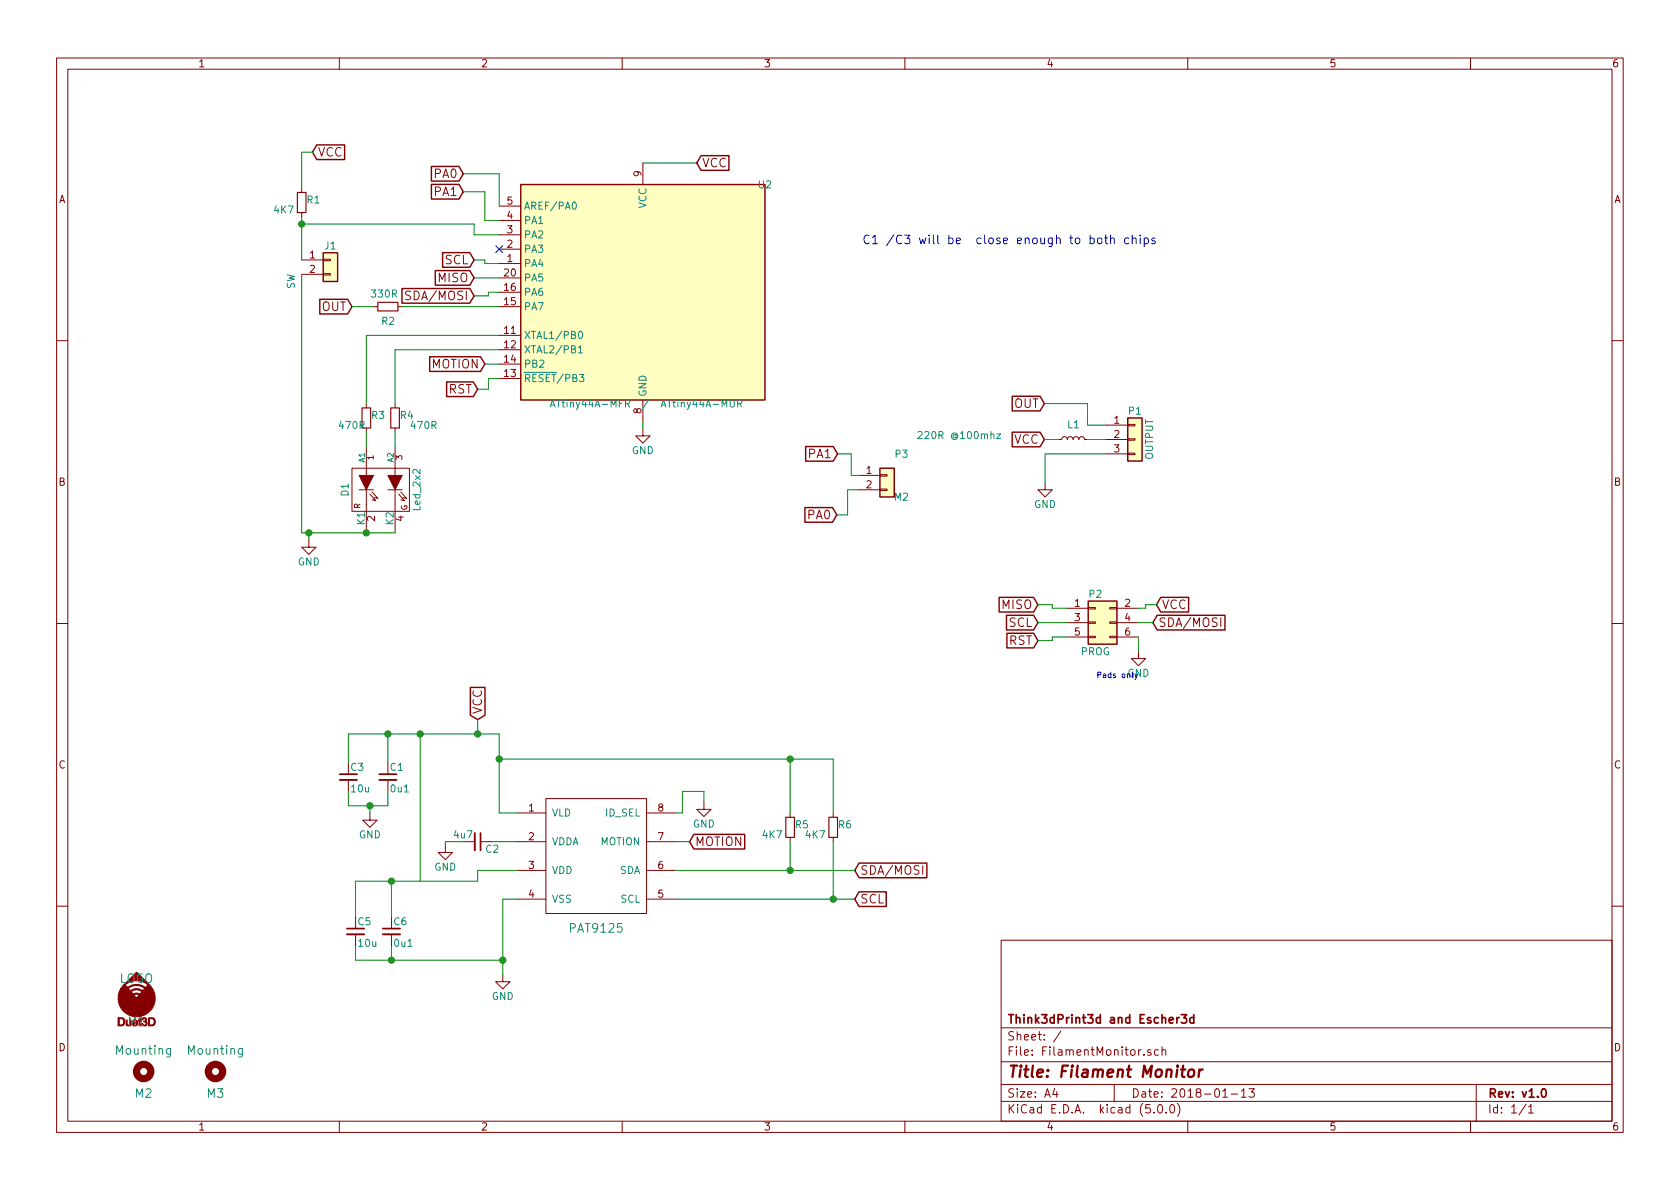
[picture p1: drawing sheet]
EESchema Schematic File Version 4
LIBS:FilamentMonitor-cache
EELAYER 26 0
EELAYER END
$Descr A4 11693 8268
encoding utf-8
Sheet 1 1
Title "Filament Monitor"
Date "2018-01-13"
Rev "v1.0"
Comp "Think3dPrint3d and Escher3d"
Comment1 ""
Comment2 ""
Comment3 ""
Comment4 ""
$EndDescr
$Comp
L smart:Led_2x2 D1
U 1 1
P 2650 3400
F 0 "D1" H 2650 3650 50  0000 C CNN
F 1 "Led_2x2" H 2650 3150 50  0000 C CNN
F 2 "complib:2x2_SMD_LED" H 2650 3400 50  0001 C CNN
F 3 " KPTB-1615ESGC " H 2650 3400 50  0001 C CNN
	1    2650 3400
	0    -1   -1   0   
$EndComp
$Comp
L Device:R_Small R3
U 1 1
P 2550 2900
F 0 "R3" H 2580 2920 50  0000 L CNN
F 1 "470R" H 2350 2850 50  0000 L CNN
F 2 "complib:R_0603" H 2550 2900 50  0001 C CNN
F 3 "" H 2550 2900 50  0000 C CNN
	1    2550 2900
	1    0    0    -1  
$EndComp
$Comp
L Device:R_Small R4
U 1 1
P 2750 2900
F 0 "R4" H 2780 2920 50  0000 L CNN
F 1 "470R" H 2850 2850 50  0000 L CNN
F 2 "complib:R_0603" H 2750 2900 50  0001 C CNN
F 3 "" H 2750 2900 50  0000 C CNN
	1    2750 2900
	1    0    0    -1  
$EndComp
$Comp
L Device:R_Small R2
U 1 1
P 2700 2125
F 0 "R2" V 2800 2075 50  0000 L CNN
F 1 "330R" V 2610 2000 50  0000 L CNN
F 2 "complib:R_0603" H 2700 2125 50  0001 C CNN
F 3 "" H 2700 2125 50  0000 C CNN
	1    2700 2125
	0    1    1    0   
$EndComp
Text GLabel 2450 2125 0    60   Input ~ 0
OUT
Text GLabel 4850 1125 2    60   Input ~ 0
VCC
$Comp
L power:GND #PWR06
U 1 1
P 4475 2975
F 0 "#PWR06" H 4475 2725 50  0001 C CNN
F 1 "GND" H 4475 2825 50  0000 C CNN
F 2 "" H 4475 2975 50  0000 C CNN
F 3 "" H 4475 2975 50  0000 C CNN
	1    4475 2975
	1    0    0    -1  
$EndComp
Text GLabel 3300 1925 0    60   Input ~ 0
MISO
$Comp
L Device:C_Small C1
U 1 1
P 2700 5400
F 0 "C1" H 2710 5470 50  0000 L CNN
F 1 "0u1" H 2710 5320 50  0000 L CNN
F 2 "complib:C_0603" H 2700 5400 50  0001 C CNN
F 3 "" H 2700 5400 50  0000 C CNN
	1    2700 5400
	1    0    0    -1  
$EndComp
$Comp
L Device:C_Small C2
U 1 1
P 3325 5850
F 0 "C2" V 3375 5900 50  0000 L CNN
F 1 "4u7" V 3275 5675 50  0000 L CNN
F 2 "complib:C_0805" H 3325 5850 50  0001 C CNN
F 3 "" H 3325 5850 50  0000 C CNN
	1    3325 5850
	0    1    1    0   
$EndComp
$Comp
L power:GND #PWR03
U 1 1
P 3100 5875
F 0 "#PWR03" H 3100 5625 50  0001 C CNN
F 1 "GND" H 3100 5725 50  0000 C CNN
F 2 "" H 3100 5875 50  0000 C CNN
F 3 "" H 3100 5875 50  0000 C CNN
	1    3100 5875
	1    0    0    -1  
$EndComp
Text GLabel 3325 5000 1    60   Input ~ 0
VCC
$Comp
L Device:R_Small R5
U 1 1
P 5500 5750
F 0 "R5" H 5530 5770 50  0000 L CNN
F 1 "4K7" H 5300 5700 50  0000 L CNN
F 2 "complib:R_0603" H 5500 5750 50  0001 C CNN
F 3 "" H 5500 5750 50  0000 C CNN
	1    5500 5750
	1    0    0    -1  
$EndComp
$Comp
L Device:R_Small R6
U 1 1
P 5800 5750
F 0 "R6" H 5830 5770 50  0000 L CNN
F 1 "4K7" H 5600 5700 50  0000 L CNN
F 2 "complib:R_0603" H 5800 5750 50  0001 C CNN
F 3 "" H 5800 5750 50  0000 C CNN
	1    5800 5750
	1    0    0    -1  
$EndComp
Text GLabel 5950 6250 2    60   Input ~ 0
SCL
Text GLabel 5950 6050 2    60   Input ~ 0
SDA/MOSI
Text GLabel 3300 1800 0    60   Input ~ 0
SCL
Text GLabel 3300 2050 0    60   Input ~ 0
SDA/MOSI
$Comp
L Device:R_Small R1
U 1 1
P 2100 1400
F 0 "R1" H 2130 1420 50  0000 L CNN
F 1 "4K7" H 1900 1350 50  0000 L CNN
F 2 "complib:R_0603" H 2100 1400 50  0001 C CNN
F 3 "" H 2100 1400 50  0000 C CNN
	1    2100 1400
	1    0    0    -1  
$EndComp
$Comp
L Device:L_Small L1
U 1 1
P 7470 3050
F 0 "L1" V 7570 3000 50  0000 L CNN
F 1 "220R @100mhz" V 7495 3545 50  0000 L CNN
F 2 "complib:R_0603" H 7470 3050 50  0001 C CNN
F 3 "BLM18KG221SN1D" H 7470 3050 50  0001 C CNN
	1    7470 3050
	0    -1   -1   0   
$EndComp
Text GLabel 7270 3050 0    60   Input ~ 0
VCC
Text GLabel 3325 2700 0    60   Input ~ 0
RST
Text GLabel 7270 2800 0    60   Input ~ 0
OUT
$Comp
L Connector_Generic:Conn_02x03_Odd_Even P2
U 1 1
P 7625 4325
F 0 "P2" H 7625 4525 50  0000 C CNN
F 1 "PROG" H 7625 4125 50  0000 C CNN
F 2 "complib:Test_Point_2x3" H 7625 3125 50  0001 C CNN
F 3 "" H 7625 3125 50  0000 C CNN
	1    7625 4325
	1    0    0    -1  
$EndComp
Text GLabel 7225 4200 0    60   Input ~ 0
MISO
Text GLabel 7225 4325 0    60   Input ~ 0
SCL
Text GLabel 7225 4450 0    60   Input ~ 0
RST
Text GLabel 8050 4200 2    60   Input ~ 0
VCC
Text GLabel 8025 4325 2    60   Input ~ 0
SDA/MOSI
$Comp
L power:GND #PWR08
U 1 1
P 7925 4525
F 0 "#PWR08" H 7925 4275 50  0001 C CNN
F 1 "GND" H 7925 4375 50  0000 C CNN
F 2 "" H 7925 4525 50  0000 C CNN
F 3 "" H 7925 4525 50  0000 C CNN
	1    7925 4525
	1    0    0    -1  
$EndComp
$Comp
L Mechanical:Mounting_Hole M2
U 1 1
P 1000 7450
F 0 "M2" H 1000 7300 60  0000 C CNN
F 1 "Mounting" H 1000 7600 60  0000 C CNN
F 2 "complib:MountingHole_2.9mm" H 1000 7450 60  0001 C CNN
F 3 "" H 1000 7450 60  0000 C CNN
	1    1000 7450
	1    0    0    -1  
$EndComp
$Comp
L Mechanical:Mounting_Hole M3
U 1 1
P 1500 7450
F 0 "M3" H 1500 7300 60  0000 C CNN
F 1 "Mounting" H 1500 7600 60  0000 C CNN
F 2 "complib:MountingHole_2.9mm" H 1500 7450 60  0001 C CNN
F 3 "" H 1500 7450 60  0000 C CNN
	1    1500 7450
	1    0    0    -1  
$EndComp
$Comp
L Duet3d_Logo:Duet3D_Logo M1
U 1 1
P 950 6950
F 0 "M1" H 950 6800 60  0000 C CNN
F 1 "LOGO" H 950 7100 60  0000 C CNN
F 2 "complib:LOGO_Duet3dCompatible" H 950 6950 60  0001 C CNN
F 3 "" H 950 6950 60  0000 C CNN
	1    950  6950
	1    0    0    -1  
$EndComp
Text Notes 7630 4720 0    39   ~ 0
Pads only
Text Notes 6000 1700 0    60   ~ 0
C1 /C3 will be  close enough to both chips
Text GLabel 2175 1050 2    60   Input ~ 0
VCC
$Comp
L power:GND #PWR01
U 1 1
P 2150 3750
F 0 "#PWR01" H 2150 3500 50  0001 C CNN
F 1 "GND" H 2150 3600 50  0000 C CNN
F 2 "" H 2150 3750 50  0000 C CNN
F 3 "" H 2150 3750 50  0000 C CNN
	1    2150 3750
	1    0    0    -1  
$EndComp
$Comp
L smart:PAT9125 U1
U 1 1
P 4150 5950
F 0 "U1" H 4150 6400 60  0001 C CNN
F 1 "PAT9125" H 4150 5450 60  0000 C CNN
F 2 "complib:PAC7640" H 4150 5950 60  0001 C CNN
F 3 "" H 4150 5950 60  0000 C CNN
	1    4150 5950
	1    0    0    -1  
$EndComp
$Comp
L power:GND #PWR05
U 1 1
P 4900 5575
F 0 "#PWR05" H 4900 5325 50  0001 C CNN
F 1 "GND" H 4900 5425 50  0000 C CNN
F 2 "" H 4900 5575 50  0000 C CNN
F 3 "" H 4900 5575 50  0000 C CNN
	1    4900 5575
	1    0    0    -1  
$EndComp
$Comp
L power:GND #PWR04
U 1 1
P 3500 6775
F 0 "#PWR04" H 3500 6525 50  0001 C CNN
F 1 "GND" H 3500 6625 50  0000 C CNN
F 2 "" H 3500 6775 50  0000 C CNN
F 3 "" H 3500 6775 50  0000 C CNN
	1    3500 6775
	1    0    0    -1  
$EndComp
$Comp
L Device:C_Small C3
U 1 1
P 2425 5400
F 0 "C3" H 2435 5470 50  0000 L CNN
F 1 "10u" H 2435 5320 50  0000 L CNN
F 2 "complib:C_0805" H 2425 5400 50  0001 C CNN
F 3 "" H 2425 5400 50  0000 C CNN
	1    2425 5400
	1    0    0    -1  
$EndComp
$Comp
L Device:C_Small C6
U 1 1
P 2725 6475
F 0 "C6" H 2735 6545 50  0000 L CNN
F 1 "0u1" H 2735 6395 50  0000 L CNN
F 2 "complib:C_0603" H 2725 6475 50  0001 C CNN
F 3 "" H 2725 6475 50  0000 C CNN
	1    2725 6475
	1    0    0    -1  
$EndComp
$Comp
L Device:C_Small C5
U 1 1
P 2475 6475
F 0 "C5" H 2485 6545 50  0000 L CNN
F 1 "10u" H 2485 6395 50  0000 L CNN
F 2 "complib:C_0805" H 2475 6475 50  0001 C CNN
F 3 "" H 2475 6475 50  0000 C CNN
	1    2475 6475
	1    0    0    -1  
$EndComp
$Comp
L power:GND #PWR02
U 1 1
P 2575 5650
F 0 "#PWR02" H 2575 5400 50  0001 C CNN
F 1 "GND" H 2575 5500 50  0000 C CNN
F 2 "" H 2575 5650 50  0000 C CNN
F 3 "" H 2575 5650 50  0000 C CNN
	1    2575 5650
	1    0    0    -1  
$EndComp
Text GLabel 4800 5850 2    60   Input ~ 0
MOTION
Text GLabel 3375 2525 0    60   Input ~ 0
MOTION
$Comp
L Connector_Generic:Conn_01x02 J1
U 1 1
P 2300 1800
F 0 "J1" H 2300 1900 50  0000 C CNN
F 1 "SW" V 2025 1650 50  0000 C CNN
F 2 "complib:PIN_ARRAY_2X1" H 2300 1800 50  0001 C CNN
F 3 "" H 2300 1800 50  0001 C CNN
	1    2300 1800
	1    0    0    -1  
$EndComp
NoConn ~ 3475 1725
Text GLabel 5825 3575 0    60   Input ~ 0
PA0
Text GLabel 5830 3150 0    60   Input ~ 0
PA1
Text GLabel 3225 1200 0    60   Input ~ 0
PA0
Text GLabel 3225 1325 0    60   Input ~ 0
PA1
$Comp
L power:GND #PWR07
U 1 1
P 7275 3350
F 0 "#PWR07" H 7275 3100 50  0001 C CNN
F 1 "GND" H 7275 3200 50  0000 C CNN
F 2 "" H 7275 3350 50  0001 C CNN
F 3 "" H 7275 3350 50  0001 C CNN
	1    7275 3350
	1    0    0    -1  
$EndComp
$Comp
L Connector_Generic:Conn_01x03 P1
U 1 1
P 7900 3050
F 0 "P1" H 7900 3250 50  0000 C CNN
F 1 "OUTPUT" V 8000 3050 50  0000 C CNN
F 2 "complib:PIN_ARRAY_3X1" V 7900 3050 50  0001 C CNN
F 3 "" H 7900 3050 50  0000 C CNN
	1    7900 3050
	1    0    0    -1  
$EndComp
Wire Wire Line
	2550 3100 2550 3000
Wire Wire Line
	2750 3100 2750 3000
Wire Wire Line
	2550 2325 2550 2800
Wire Wire Line
	4475 1125 4850 1125
Wire Wire Line
	2150 3700 2150 3750
Connection ~ 2550 3700
Wire Wire Line
	2600 2125 2450 2125
Wire Wire Line
	5500 5275 5500 5650
Wire Wire Line
	5800 5275 5800 5650
Connection ~ 5500 5275
Wire Wire Line
	4700 6050 5500 6050
Wire Wire Line
	5500 5850 5500 6050
Connection ~ 5500 6050
Wire Wire Line
	4700 6250 5800 6250
Wire Wire Line
	5800 5850 5800 6250
Connection ~ 5800 6250
Connection ~ 2150 3700
Wire Wire Line
	7270 3050 7370 3050
Wire Wire Line
	7570 2950 7570 2800
Wire Wire Line
	7570 2800 7270 2800
Wire Wire Line
	4800 5850 4700 5850
Wire Wire Line
	4700 5650 4750 5650
Wire Wire Line
	4750 5650 4750 5500
Wire Wire Line
	4750 5500 4900 5500
Wire Wire Line
	4900 5500 4900 5575
Wire Wire Line
	3600 5850 3425 5850
Wire Wire Line
	3225 5850 3100 5850
Wire Wire Line
	3100 5850 3100 5875
Wire Wire Line
	3600 6250 3500 6250
Wire Wire Line
	3500 6250 3500 6675
Wire Wire Line
	3475 5650 3600 5650
Wire Wire Line
	3475 5100 3475 5275
Wire Wire Line
	2425 5100 2700 5100
Wire Wire Line
	2700 5100 2700 5300
Wire Wire Line
	2425 5100 2425 5300
Connection ~ 2700 5100
Wire Wire Line
	3325 5000 3325 5100
Connection ~ 3325 5100
Wire Wire Line
	2425 5500 2425 5600
Wire Wire Line
	2425 5600 2575 5600
Wire Wire Line
	2575 5600 2575 5650
Wire Wire Line
	2700 5600 2700 5500
Connection ~ 2575 5600
Wire Wire Line
	3600 6050 3325 6050
Wire Wire Line
	3325 6050 3325 6125
Wire Wire Line
	2725 6125 2725 6375
Wire Wire Line
	2475 6125 2475 6375
Connection ~ 2725 6125
Wire Wire Line
	2475 6575 2475 6675
Wire Wire Line
	2475 6675 2725 6675
Connection ~ 3500 6675
Wire Wire Line
	2725 6575 2725 6675
Connection ~ 2725 6675
Wire Wire Line
	3475 5275 5500 5275
Connection ~ 3475 5275
Wire Wire Line
	2925 6125 2925 5100
Connection ~ 2925 5100
Wire Wire Line
	3300 2050 3400 2050
Wire Wire Line
	3400 2050 3400 2025
Wire Wire Line
	3400 2025 3475 2025
Wire Wire Line
	3300 1925 3475 1925
Wire Wire Line
	3300 1800 3375 1800
Wire Wire Line
	3375 1800 3375 1825
Wire Wire Line
	3375 1825 3475 1825
Wire Wire Line
	3375 2525 3475 2525
Wire Wire Line
	3475 1625 3300 1625
Wire Wire Line
	3300 1625 3300 1550
Wire Wire Line
	3475 2125 2800 2125
Wire Wire Line
	3300 1550 2100 1550
Wire Wire Line
	2100 1500 2100 1550
Wire Wire Line
	2100 1300 2100 1050
Wire Wire Line
	2100 1050 2175 1050
Connection ~ 2100 1550
Wire Wire Line
	2100 1900 2100 3700
Wire Wire Line
	2100 3700 2150 3700
Wire Wire Line
	2750 2800 2750 2425
Wire Wire Line
	2750 2425 3475 2425
Wire Wire Line
	2550 2325 3475 2325
Wire Wire Line
	3325 2700 3400 2700
Wire Wire Line
	3400 2700 3400 2625
Wire Wire Line
	3400 2625 3475 2625
Wire Wire Line
	3475 1525 3375 1525
Wire Wire Line
	3375 1525 3375 1325
Wire Wire Line
	3375 1325 3225 1325
Wire Wire Line
	3475 1425 3475 1200
Wire Wire Line
	3475 1200 3225 1200
Wire Wire Line
	7700 3150 7275 3150
Wire Wire Line
	7275 3150 7275 3350
Wire Wire Line
	7700 2950 7570 2950
Wire Wire Line
	7700 3050 7570 3050
$Comp
L Connector_Generic:Conn_01x02 P3
U 1 1
P 6175 3300
F 0 "P3" H 6275 3450 50  0000 C CNN
F 1 "M2" H 6275 3151 50  0000 C CNN
F 2 "complib:SJ" V 6249 3300 50  0001 C CNN
F 3 "" H 6175 3300 50  0001 C CNN
	1    6175 3300
	1    0    0    -1  
$EndComp
$Comp
L MCU_Microchip_ATtiny:ATtiny44A-MMH-PAD U2
U 1 1
P 4475 2025
F 0 "U2" H 3625 2775 50  0000 C CNN
F 1 "ATtiny44A-MFR  /  ATtiny44A-MUR" H 4450 1250 50  0000 C CNN
F 2 "Housings_DFN_QFN:QFN-20-1EP_4x4mm_Pitch0.5mm" H 4475 1825 50  0001 C CIN
F 3 "" H 4475 2025 50  0001 C CNN
	1    4475 2025
	-1   0    0    -1  
$EndComp
Wire Wire Line
	2550 3700 2750 3700
Wire Wire Line
	5500 5275 5800 5275
Wire Wire Line
	5500 6050 5950 6050
Wire Wire Line
	5800 6250 5950 6250
Wire Wire Line
	2150 3700 2550 3700
Wire Wire Line
	2700 5100 2925 5100
Wire Wire Line
	3325 5100 3475 5100
Wire Wire Line
	2575 5600 2700 5600
Wire Wire Line
	2725 6125 2475 6125
Wire Wire Line
	3500 6675 3500 6775
Wire Wire Line
	2725 6675 3500 6675
Wire Wire Line
	3475 5275 3475 5650
Wire Wire Line
	2925 5100 3325 5100
Wire Wire Line
	2100 1550 2100 1800
Wire Wire Line
	2725 6125 2925 6125
Wire Wire Line
	4475 2925 4475 2975
Wire Wire Line
	5975 3300 5925 3300
Wire Wire Line
	5925 3300 5925 3150
Wire Wire Line
	5830 3150 5925 3150
Wire Wire Line
	5900 3400 5975 3400
Wire Wire Line
	5825 3575 5900 3575
Wire Wire Line
	5900 3575 5900 3400
Wire Wire Line
	7225 4200 7325 4200
Wire Wire Line
	7325 4200 7325 4225
Wire Wire Line
	7325 4225 7425 4225
Wire Wire Line
	7425 4325 7225 4325
Wire Wire Line
	7425 4425 7325 4425
Wire Wire Line
	7325 4425 7325 4450
Wire Wire Line
	7325 4450 7225 4450
Wire Wire Line
	7925 4525 7925 4425
Wire Wire Line
	8025 4325 7925 4325
Wire Wire Line
	8050 4200 7975 4200
Wire Wire Line
	7975 4200 7975 4225
Wire Wire Line
	7975 4225 7925 4225
Connection ~ 2925 6125
Wire Wire Line
	2925 6125 3325 6125
$EndSCHEMATC
